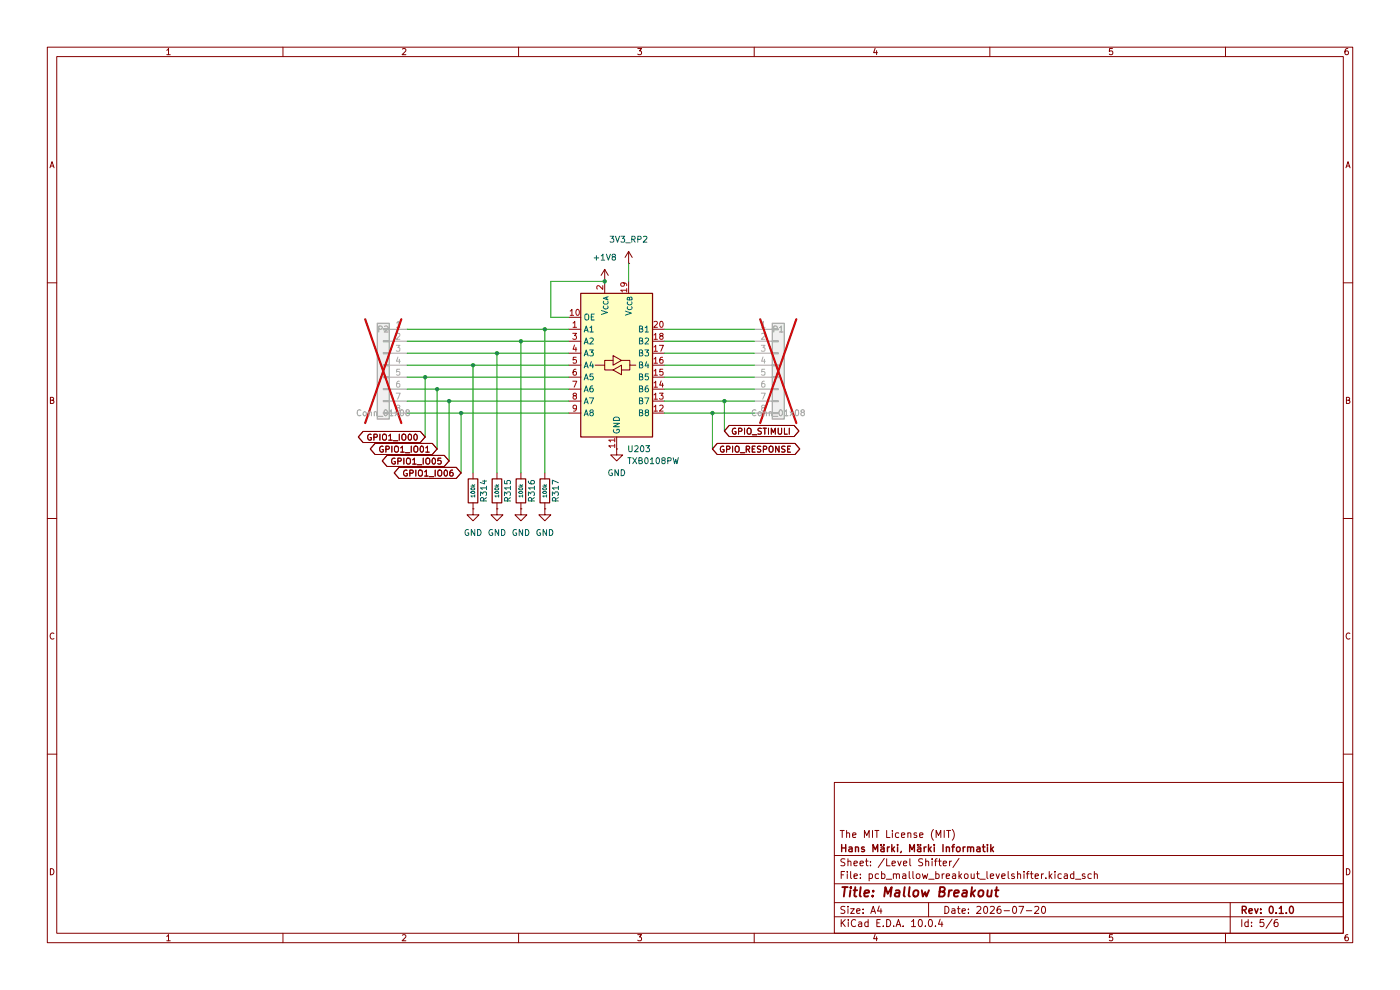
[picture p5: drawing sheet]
(kicad_sch
 (version 20260306)
 (generator "eeschema")
 (generator_version "10.0")
 (paper "A4")
 (title_block
  (title "Mallow Breakout")
  (date "2026-07-20")
  (rev "0.1.0")
  (company "Hans Märki, Märki Informatik")
  (comment 1 "The MIT License (MIT)"))
 (lib_symbols
  (symbol "00_project_library:3V3_RP2"
   (power global)
   (pin_numbers (hide yes))
   (pin_names
    (offset 0) (hide yes)) (exclude_from_sim no) (in_bom yes) (on_board yes)
   (in_pos_files yes)
   (duplicate_pin_numbers_are_jumpers no)
   (property "Reference" "#PWR" (at 0 -3.81 0) (show_name no) (do_not_autoplace no) (hide yes) (effects (font (size 1.27 1.27))))
   (property "Value" "3V3_RP2" (at 0 3.556 0) (show_name no) (do_not_autoplace no) (effects (font (size 1.27 1.27))))
   (property "Footprint" "" (at 0 0 0) (show_name no) (do_not_autoplace no) (hide yes) (effects (font (size 1.27 1.27))))
   (property "Datasheet" "" (at 0 0 0) (show_name no) (do_not_autoplace no) (hide yes) (effects (font (size 1.27 1.27))))
   (property "Description" "" (at 0 0 0) (show_name no) (do_not_autoplace no) (hide yes) (effects (font (size 1.27 1.27))))
   (symbol "3V3_RP2_0_1"
    (polyline (pts (xy -0.762 1.27) (xy 0 2.54)) (stroke (width 0) (type default)) (fill (type none)))
    (polyline (pts (xy 0 2.54) (xy 0.762 1.27)) (stroke (width 0) (type default)) (fill (type none)))
    (polyline (pts (xy 0 0) (xy 0 2.54)) (stroke (width 0) (type default)) (fill (type none))))
   (symbol "3V3_RP2_1_1"
    (pin power_in line (at 0 0 90) (length 0) (name "" (effects (font (size 1.27 1.27)))) (number "1" (effects (font (size 1.27 1.27))))))
   (embedded_fonts no))
  (symbol "Connector_Generic:Conn_01x08"
   (pin_names
    (offset 1.016) (hide yes)) (exclude_from_sim no) (in_bom yes) (on_board yes)
   (in_pos_files yes)
   (duplicate_pin_numbers_are_jumpers no)
   (property "Reference" "J" (at 0 10.16 0) (show_name no) (do_not_autoplace no) (effects (font (size 1.27 1.27))))
   (property "Value" "Conn_01x08" (at 0 -12.7 0) (show_name no) (do_not_autoplace no) (effects (font (size 1.27 1.27))))
   (property "Footprint" "" (at 0 0 0) (show_name no) (do_not_autoplace no) (hide yes) (effects (font (size 1.27 1.27))))
   (property "Datasheet" "" (at 0 0 0) (show_name no) (do_not_autoplace no) (hide yes) (effects (font (size 1.27 1.27))))
   (property "Description" "Generic connector, single row, 01x08, script generated (kicad-library-utils/schlib/autogen/connector/)" (at 0 0 0) (show_name no) (do_not_autoplace no) (hide yes) (effects (font (size 1.27 1.27))))
   (symbol "Conn_01x08_1_1"
    (rectangle (start -1.27 8.89) (end 1.27 -11.43) (stroke (width 0.254) (type default)) (fill (type background)))
    (rectangle (start -1.27 7.747) (end 0 7.493) (stroke (width 0.1524) (type default)) (fill (type none)))
    (rectangle (start -1.27 5.207) (end 0 4.953) (stroke (width 0.1524) (type default)) (fill (type none)))
    (rectangle (start -1.27 2.667) (end 0 2.413) (stroke (width 0.1524) (type default)) (fill (type none)))
    (rectangle (start -1.27 0.127) (end 0 -0.127) (stroke (width 0.1524) (type default)) (fill (type none)))
    (rectangle (start -1.27 -2.413) (end 0 -2.667) (stroke (width 0.1524) (type default)) (fill (type none)))
    (rectangle (start -1.27 -4.953) (end 0 -5.207) (stroke (width 0.1524) (type default)) (fill (type none)))
    (rectangle (start -1.27 -7.493) (end 0 -7.747) (stroke (width 0.1524) (type default)) (fill (type none)))
    (rectangle (start -1.27 -10.033) (end 0 -10.287) (stroke (width 0.1524) (type default)) (fill (type none)))
    (pin passive line (at -5.08 7.62 0) (length 3.81) (name "Pin_1" (effects (font (size 1.27 1.27)))) (number "1" (effects (font (size 1.27 1.27)))))
    (pin passive line (at -5.08 5.08 0) (length 3.81) (name "Pin_2" (effects (font (size 1.27 1.27)))) (number "2" (effects (font (size 1.27 1.27)))))
    (pin passive line (at -5.08 2.54 0) (length 3.81) (name "Pin_3" (effects (font (size 1.27 1.27)))) (number "3" (effects (font (size 1.27 1.27)))))
    (pin passive line (at -5.08 0 0) (length 3.81) (name "Pin_4" (effects (font (size 1.27 1.27)))) (number "4" (effects (font (size 1.27 1.27)))))
    (pin passive line (at -5.08 -2.54 0) (length 3.81) (name "Pin_5" (effects (font (size 1.27 1.27)))) (number "5" (effects (font (size 1.27 1.27)))))
    (pin passive line (at -5.08 -5.08 0) (length 3.81) (name "Pin_6" (effects (font (size 1.27 1.27)))) (number "6" (effects (font (size 1.27 1.27)))))
    (pin passive line (at -5.08 -7.62 0) (length 3.81) (name "Pin_7" (effects (font (size 1.27 1.27)))) (number "7" (effects (font (size 1.27 1.27)))))
    (pin passive line (at -5.08 -10.16 0) (length 3.81) (name "Pin_8" (effects (font (size 1.27 1.27)))) (number "8" (effects (font (size 1.27 1.27))))))
   (embedded_fonts no))
  (symbol "Device:R"
   (pin_numbers (hide yes))
   (pin_names
    (offset 0)) (exclude_from_sim no) (in_bom yes) (on_board yes)
   (in_pos_files yes)
   (duplicate_pin_numbers_are_jumpers no)
   (property "Reference" "R" (at 2.032 0 90) (show_name no) (do_not_autoplace no) (effects (font (size 1.27 1.27))))
   (property "Value" "R" (at 0 0 90) (show_name no) (do_not_autoplace no) (effects (font (size 1.27 1.27))))
   (property "Footprint" "" (at -1.778 0 90) (show_name no) (do_not_autoplace no) (hide yes) (effects (font (size 1.27 1.27))))
   (property "Datasheet" "" (at 0 0 0) (show_name no) (do_not_autoplace no) (hide yes) (effects (font (size 1.27 1.27))))
   (property "Description" "Resistor" (at 0 0 0) (show_name no) (do_not_autoplace no) (hide yes) (effects (font (size 1.27 1.27))))
   (symbol "R_0_1"
    (rectangle (start -1.016 -2.54) (end 1.016 2.54) (stroke (width 0.254) (type default)) (fill (type none))))
   (symbol "R_1_1"
    (pin passive line (at 0 3.81 270) (length 1.27) (name "" (effects (font (size 1.27 1.27)))) (number "1" (effects (font (size 1.27 1.27)))))
    (pin passive line (at 0 -3.81 90) (length 1.27) (name "" (effects (font (size 1.27 1.27)))) (number "2" (effects (font (size 1.27 1.27))))))
   (embedded_fonts no))
  (symbol "Logic_LevelTranslator:TXB0108PW" (exclude_from_sim no) (in_bom yes) (on_board yes)
   (in_pos_files yes)
   (duplicate_pin_numbers_are_jumpers no)
   (property "Reference" "U" (at -6.35 16.51 0) (show_name no) (do_not_autoplace no) (effects (font (size 1.27 1.27))))
   (property "Value" "TXB0108PW" (at 3.81 16.51 0) (show_name no) (do_not_autoplace no) (effects (font (size 1.27 1.27)) (justify left)))
   (property "Footprint" "Package_SO:TSSOP-20_4.4x6.5mm_P0.65mm" (at 0 -19.05 0) (show_name no) (do_not_autoplace no) (hide yes) (effects (font (size 1.27 1.27))))
   (property "Datasheet" "http://www.ti.com/lit/ds/symlink/txb0108.pdf" (at 0 -2.54 0) (show_name no) (do_not_autoplace no) (hide yes) (effects (font (size 1.27 1.27))))
   (property "Description" "8-Bit Bidirectional Voltage-Level Translator, Auto Direction Sensing and ±15-kV ESD Protection, 1.2 - 3.6V APort, 1.65 - 5.5V BPort, TSSOP-20" (at 0 0 0) (show_name no) (do_not_autoplace no) (hide yes) (effects (font (size 1.27 1.27))))
   (symbol "TXB0108PW_0_1"
    (rectangle (start -7.62 15.24) (end 7.62 -15.24) (stroke (width 0.254) (type default)) (fill (type background)))
    (polyline (pts (xy -2.54 0) (xy -2.54 1.016) (xy -0.762 1.016)) (stroke (width 0) (type default)) (fill (type none)))
    (polyline (pts (xy -0.762 -1.016) (xy -2.54 -1.016) (xy -2.54 0) (xy -4.572 0)) (stroke (width 0) (type default)) (fill (type none)))
    (polyline (pts (xy -0.762 -1.016) (xy 1.016 0) (xy 1.016 -2.032) (xy -0.762 -1.016)) (stroke (width 0) (type default)) (fill (type none)))
    (polyline (pts (xy 1.016 1.016) (xy -0.762 0) (xy -0.762 2.032) (xy 1.016 1.016)) (stroke (width 0) (type default)) (fill (type none)))
    (polyline (pts (xy 1.016 1.016) (xy 2.794 1.016) (xy 2.794 0) (xy 4.064 0)) (stroke (width 0) (type default)) (fill (type none)))
    (polyline (pts (xy 2.794 0) (xy 2.794 -1.016) (xy 1.016 -1.016)) (stroke (width 0) (type default)) (fill (type none))))
   (symbol "TXB0108PW_1_1"
    (pin bidirectional line (at -10.16 7.62 0) (length 2.54) (name "A1" (effects (font (size 1.27 1.27)))) (number "1" (effects (font (size 1.27 1.27)))))
    (pin power_in line (at -2.54 17.78 270) (length 2.54) (name "V_{CCA}" (effects (font (size 1.27 1.27)))) (number "2" (effects (font (size 1.27 1.27)))))
    (pin bidirectional line (at -10.16 5.08 0) (length 2.54) (name "A2" (effects (font (size 1.27 1.27)))) (number "3" (effects (font (size 1.27 1.27)))))
    (pin bidirectional line (at -10.16 2.54 0) (length 2.54) (name "A3" (effects (font (size 1.27 1.27)))) (number "4" (effects (font (size 1.27 1.27)))))
    (pin bidirectional line (at -10.16 0 0) (length 2.54) (name "A4" (effects (font (size 1.27 1.27)))) (number "5" (effects (font (size 1.27 1.27)))))
    (pin bidirectional line (at -10.16 -2.54 0) (length 2.54) (name "A5" (effects (font (size 1.27 1.27)))) (number "6" (effects (font (size 1.27 1.27)))))
    (pin bidirectional line (at -10.16 -5.08 0) (length 2.54) (name "A6" (effects (font (size 1.27 1.27)))) (number "7" (effects (font (size 1.27 1.27)))))
    (pin bidirectional line (at -10.16 -7.62 0) (length 2.54) (name "A7" (effects (font (size 1.27 1.27)))) (number "8" (effects (font (size 1.27 1.27)))))
    (pin bidirectional line (at -10.16 -10.16 0) (length 2.54) (name "A8" (effects (font (size 1.27 1.27)))) (number "9" (effects (font (size 1.27 1.27)))))
    (pin input line (at -10.16 10.16 0) (length 2.54) (name "OE" (effects (font (size 1.27 1.27)))) (number "10" (effects (font (size 1.27 1.27)))))
    (pin power_in line (at 0 -17.78 90) (length 2.54) (name "GND" (effects (font (size 1.27 1.27)))) (number "11" (effects (font (size 1.27 1.27)))))
    (pin bidirectional line (at 10.16 -10.16 180) (length 2.54) (name "B8" (effects (font (size 1.27 1.27)))) (number "12" (effects (font (size 1.27 1.27)))))
    (pin bidirectional line (at 10.16 -7.62 180) (length 2.54) (name "B7" (effects (font (size 1.27 1.27)))) (number "13" (effects (font (size 1.27 1.27)))))
    (pin bidirectional line (at 10.16 -5.08 180) (length 2.54) (name "B6" (effects (font (size 1.27 1.27)))) (number "14" (effects (font (size 1.27 1.27)))))
    (pin bidirectional line (at 10.16 -2.54 180) (length 2.54) (name "B5" (effects (font (size 1.27 1.27)))) (number "15" (effects (font (size 1.27 1.27)))))
    (pin bidirectional line (at 10.16 0 180) (length 2.54) (name "B4" (effects (font (size 1.27 1.27)))) (number "16" (effects (font (size 1.27 1.27)))))
    (pin bidirectional line (at 10.16 2.54 180) (length 2.54) (name "B3" (effects (font (size 1.27 1.27)))) (number "17" (effects (font (size 1.27 1.27)))))
    (pin bidirectional line (at 10.16 5.08 180) (length 2.54) (name "B2" (effects (font (size 1.27 1.27)))) (number "18" (effects (font (size 1.27 1.27)))))
    (pin power_in line (at 2.54 17.78 270) (length 2.54) (name "V_{CCB}" (effects (font (size 1.27 1.27)))) (number "19" (effects (font (size 1.27 1.27)))))
    (pin bidirectional line (at 10.16 7.62 180) (length 2.54) (name "B1" (effects (font (size 1.27 1.27)))) (number "20" (effects (font (size 1.27 1.27))))))
   (embedded_fonts no))
  (symbol "power:+1V8"
   (power global)
   (pin_numbers (hide yes))
   (pin_names
    (offset 0) (hide yes)) (exclude_from_sim no) (in_bom yes) (on_board yes)
   (in_pos_files yes)
   (duplicate_pin_numbers_are_jumpers no)
   (property "Reference" "#PWR" (at 0 -3.81 0) (show_name no) (do_not_autoplace no) (hide yes) (effects (font (size 1.27 1.27))))
   (property "Value" "+1V8" (at 0 3.556 0) (show_name no) (do_not_autoplace no) (effects (font (size 1.27 1.27))))
   (property "Footprint" "" (at 0 0 0) (show_name no) (do_not_autoplace no) (hide yes) (effects (font (size 1.27 1.27))))
   (property "Datasheet" "" (at 0 0 0) (show_name no) (do_not_autoplace no) (hide yes) (effects (font (size 1.27 1.27))))
   (property "Description" "Power symbol creates a global label with name \"+1V8\"" (at 0 0 0) (show_name no) (do_not_autoplace no) (hide yes) (effects (font (size 1.27 1.27))))
   (symbol "+1V8_0_1"
    (polyline (pts (xy -0.762 1.27) (xy 0 2.54)) (stroke (width 0) (type default)) (fill (type none)))
    (polyline (pts (xy 0 2.54) (xy 0.762 1.27)) (stroke (width 0) (type default)) (fill (type none)))
    (polyline (pts (xy 0 0) (xy 0 2.54)) (stroke (width 0) (type default)) (fill (type none))))
   (symbol "+1V8_1_1"
    (pin power_in line (at 0 0 90) (length 0) (name "" (effects (font (size 1.27 1.27)))) (number "1" (effects (font (size 1.27 1.27))))))
   (embedded_fonts no))
  (symbol "power:GND"
   (power global)
   (pin_numbers (hide yes))
   (pin_names
    (offset 0) (hide yes)) (exclude_from_sim no) (in_bom yes) (on_board yes)
   (in_pos_files yes)
   (duplicate_pin_numbers_are_jumpers no)
   (property "Reference" "#PWR" (at 0 -6.35 0) (show_name no) (do_not_autoplace no) (hide yes) (effects (font (size 1.27 1.27))))
   (property "Value" "GND" (at 0 -3.81 0) (show_name no) (do_not_autoplace no) (effects (font (size 1.27 1.27))))
   (property "Footprint" "" (at 0 0 0) (show_name no) (do_not_autoplace no) (hide yes) (effects (font (size 1.27 1.27))))
   (property "Datasheet" "" (at 0 0 0) (show_name no) (do_not_autoplace no) (hide yes) (effects (font (size 1.27 1.27))))
   (property "Description" "Power symbol creates a global label with name \"GND\" , ground" (at 0 0 0) (show_name no) (do_not_autoplace no) (hide yes) (effects (font (size 1.27 1.27))))
   (symbol "GND_0_1"
    (polyline (pts (xy 0 0) (xy 0 -1.27) (xy 1.27 -1.27) (xy 0 -2.54) (xy -1.27 -1.27) (xy 0 -1.27)) (stroke (width 0) (type default)) (fill (type none))))
   (symbol "GND_1_1"
    (pin power_in line (at 0 0 270) (length 0) (name "" (effects (font (size 1.27 1.27)))) (number "1" (effects (font (size 1.27 1.27))))))
   (embedded_fonts no)))
 (junction
  (at 110.49 72.39)
  (diameter 0)
  (color 0 0 0 0))
 (junction
  (at 90.17 80.01)
  (diameter 0)
  (color 0 0 0 0))
 (junction
  (at 105.41 74.93)
  (diameter 0)
  (color 0 0 0 0))
 (junction
  (at 151.13 87.63)
  (diameter 0)
  (color 0 0 0 0))
 (junction
  (at 153.67 85.09)
  (diameter 0)
  (color 0 0 0 0))
 (junction
  (at 115.57 69.85)
  (diameter 0)
  (color 0 0 0 0))
 (junction
  (at 97.79 87.63)
  (diameter 0)
  (color 0 0 0 0))
 (junction
  (at 95.25 85.09)
  (diameter 0)
  (color 0 0 0 0))
 (junction
  (at 128.27 59.69)
  (diameter 0)
  (color 0 0 0 0))
 (junction
  (at 100.33 77.47)
  (diameter 0)
  (color 0 0 0 0))
 (junction
  (at 92.71 82.55)
  (diameter 0)
  (color 0 0 0 0))
 (wire
  (pts (xy 151.13 87.63) (xy 160.02 87.63))
  (stroke (width 0) (type default)))
 (wire
  (pts (xy 95.25 85.09) (xy 95.25 97.79))
  (stroke (width 0) (type default)))
 (wire
  (pts (xy 95.25 85.09) (xy 120.65 85.09))
  (stroke (width 0) (type default)))
 (wire
  (pts (xy 153.67 85.09) (xy 153.67 91.44))
  (stroke (width 0) (type default)))
 (wire
  (pts (xy 140.97 72.39) (xy 160.02 72.39))
  (stroke (width 0) (type default)))
 (wire
  (pts (xy 115.57 69.85) (xy 115.57 100.33))
  (stroke (width 0) (type default)))
 (wire
  (pts (xy 151.13 87.63) (xy 151.13 95.25))
  (stroke (width 0) (type default)))
 (wire
  (pts (xy 97.79 87.63) (xy 120.65 87.63))
  (stroke (width 0) (type default)))
 (wire
  (pts (xy 110.49 72.39) (xy 120.65 72.39))
  (stroke (width 0) (type default)))
 (wire
  (pts (xy 110.49 72.39) (xy 110.49 100.33))
  (stroke (width 0) (type default)))
 (wire
  (pts (xy 100.33 77.47) (xy 120.65 77.47))
  (stroke (width 0) (type default)))
 (wire
  (pts (xy 86.36 85.09) (xy 95.25 85.09))
  (stroke (width 0) (type default)))
 (wire
  (pts (xy 140.97 85.09) (xy 153.67 85.09))
  (stroke (width 0) (type default)))
 (wire
  (pts (xy 86.36 80.01) (xy 90.17 80.01))
  (stroke (width 0) (type default)))
 (wire
  (pts (xy 86.36 82.55) (xy 92.71 82.55))
  (stroke (width 0) (type default)))
 (wire
  (pts (xy 133.35 55.88) (xy 133.35 59.69))
  (stroke (width 0) (type default)))
 (wire
  (pts (xy 92.71 82.55) (xy 120.65 82.55))
  (stroke (width 0) (type default)))
 (wire
  (pts (xy 153.67 85.09) (xy 160.02 85.09))
  (stroke (width 0) (type default)))
 (wire
  (pts (xy 140.97 87.63) (xy 151.13 87.63))
  (stroke (width 0) (type default)))
 (wire
  (pts (xy 100.33 77.47) (xy 100.33 100.33))
  (stroke (width 0) (type default)))
 (wire
  (pts (xy 140.97 82.55) (xy 160.02 82.55))
  (stroke (width 0) (type default)))
 (wire
  (pts (xy 140.97 80.01) (xy 160.02 80.01))
  (stroke (width 0) (type default)))
 (wire
  (pts (xy 105.41 100.33) (xy 105.41 74.93))
  (stroke (width 0) (type default)))
 (wire
  (pts (xy 86.36 77.47) (xy 100.33 77.47))
  (stroke (width 0) (type default)))
 (wire
  (pts (xy 90.17 80.01) (xy 120.65 80.01))
  (stroke (width 0) (type default)))
 (wire
  (pts (xy 92.71 82.55) (xy 92.71 95.25))
  (stroke (width 0) (type default)))
 (wire
  (pts (xy 140.97 74.93) (xy 160.02 74.93))
  (stroke (width 0) (type default)))
 (wire
  (pts (xy 140.97 69.85) (xy 160.02 69.85))
  (stroke (width 0) (type default)))
 (wire
  (pts (xy 86.36 87.63) (xy 97.79 87.63))
  (stroke (width 0) (type default)))
 (wire
  (pts (xy 105.41 74.93) (xy 120.65 74.93))
  (stroke (width 0) (type default)))
 (wire
  (pts (xy 116.84 67.31) (xy 116.84 59.69))
  (stroke (width 0) (type default)))
 (wire
  (pts (xy 86.36 72.39) (xy 110.49 72.39))
  (stroke (width 0) (type default)))
 (wire
  (pts (xy 90.17 92.71) (xy 90.17 80.01))
  (stroke (width 0) (type default)))
 (wire
  (pts (xy 116.84 67.31) (xy 120.65 67.31))
  (stroke (width 0) (type default)))
 (wire
  (pts (xy 86.36 69.85) (xy 115.57 69.85))
  (stroke (width 0) (type default)))
 (wire
  (pts (xy 86.36 74.93) (xy 105.41 74.93))
  (stroke (width 0) (type default)))
 (wire
  (pts (xy 116.84 59.69) (xy 128.27 59.69))
  (stroke (width 0) (type default)))
 (wire
  (pts (xy 140.97 77.47) (xy 160.02 77.47))
  (stroke (width 0) (type default)))
 (wire
  (pts (xy 97.79 87.63) (xy 97.79 100.33))
  (stroke (width 0) (type default)))
 (wire
  (pts (xy 115.57 69.85) (xy 120.65 69.85))
  (stroke (width 0) (type default)))
 (global_label "GPIO_RESPONSE"
  (shape bidirectional)
  (at 151.13 95.25 0)
  (effects (font (size 1.27 1.27)) (justify left))
  (property "Intersheetrefs" "${INTERSHEET_REFS}" (at 536.6213 327.66 0) (hide yes) (show_name no) (do_not_autoplace no) (effects (font (size 1.27 1.27)) (justify right))))
 (global_label "GPIO1_IO06"
  (shape bidirectional)
  (at 97.79 100.33 180)
  (effects (font (size 1.27 1.27)) (justify right))
  (property "Intersheetrefs" "${INTERSHEET_REFS}" (at 483.2813 332.74 0) (hide yes) (show_name no) (do_not_autoplace no) (effects (font (size 1.27 1.27)) (justify right))))
 (global_label "GPIO1_IO00"
  (shape bidirectional)
  (at 90.17 92.71 180)
  (fields_autoplaced yes)
  (effects (font (size 1.27 1.27)) (justify right))
  (property "Intersheetrefs" "${INTERSHEET_REFS}" (at 66.7212 92.71 0) (hide yes) (show_name no) (do_not_autoplace no) (effects (font (size 1.27 1.27)) (justify right))))
 (global_label "GPIO1_IO01"
  (shape bidirectional)
  (at 92.71 95.25 180)
  (effects (font (size 1.27 1.27)) (justify right))
  (property "Intersheetrefs" "${INTERSHEET_REFS}" (at 478.2013 327.66 0) (hide yes) (show_name no) (do_not_autoplace no) (effects (font (size 1.27 1.27)) (justify right))))
 (global_label "GPIO1_IO05"
  (shape bidirectional)
  (at 95.25 97.79 180)
  (effects (font (size 1.27 1.27)) (justify right))
  (property "Intersheetrefs" "${INTERSHEET_REFS}" (at 480.7413 330.2 0) (hide yes) (show_name no) (do_not_autoplace no) (effects (font (size 1.27 1.27)) (justify right))))
 (global_label "GPIO_STIMULI"
  (shape bidirectional)
  (at 153.67 91.44 0)
  (effects (font (size 1.27 1.27)) (justify left))
  (property "Intersheetrefs" "${INTERSHEET_REFS}" (at 539.1613 323.85 0) (hide yes) (show_name no) (do_not_autoplace no) (effects (font (size 1.27 1.27)) (justify right))))
 (symbol
  (lib_id "power:+1V8")
  (at 128.27 59.69 0)
  (unit 1)
  (body_style 1)
  (exclude_from_sim no)
  (in_bom yes)
  (on_board yes)
  (in_pos_files yes)
  (dnp no)
  (fields_autoplaced yes)
  (property "Reference" "#PWR0210" (at 128.27 63.5 0) (hide yes) (show_name no) (do_not_autoplace no) (effects (font (size 1.27 1.27))))
  (property "Value" "+1V8" (at 128.27 54.61 0) (show_name no) (do_not_autoplace no) (effects (font (size 1.27 1.27))))
  (property "Footprint" "" (at 128.27 59.69 0) (hide yes) (show_name no) (do_not_autoplace no) (effects (font (size 1.27 1.27))))
  (property "Datasheet" "" (at 128.27 59.69 0) (hide yes) (show_name no) (do_not_autoplace no) (effects (font (size 1.27 1.27))))
  (property "Description" "Power symbol creates a global label with name \"+1V8\"" (at 128.27 59.69 0) (hide yes) (show_name no) (do_not_autoplace no) (effects (font (size 1.27 1.27))))
  (pin "1"))
 (symbol
  (lib_id "Connector_Generic:Conn_01x08")
  (at 81.28 77.47 0)
  (mirror y)
  (unit 1)
  (body_style 1)
  (exclude_from_sim no)
  (in_bom yes)
  (on_board yes)
  (in_pos_files yes)
  (dnp yes)
  (property "Reference" "P2" (at 81.28 69.85 0) (show_name no) (do_not_autoplace no) (effects (font (size 1.27 1.27))))
  (property "Value" "Conn_01x08" (at 81.28 87.63 0) (show_name no) (do_not_autoplace no) (effects (font (size 1.27 1.27))))
  (property "Footprint" "Connector_PinHeader_2.54mm:PinHeader_1x08_P2.54mm_Vertical" (at 81.28 77.47 0) (hide yes) (show_name no) (do_not_autoplace no) (effects (font (size 1.27 1.27))))
  (property "Datasheet" "" (at 81.28 77.47 0) (hide yes) (show_name no) (do_not_autoplace no) (effects (font (size 1.27 1.27))))
  (property "Description" "Generic connector, single row, 01x08, script generated (kicad-library-utils/schlib/autogen/connector/)" (at 81.28 77.47 0) (hide yes) (show_name no) (do_not_autoplace no) (effects (font (size 1.27 1.27))))
  (pin "1")
  (pin "2")
  (pin "3")
  (pin "4")
  (pin "6")
  (pin "5")
  (pin "8")
  (pin "7"))
 (symbol
  (lib_id "Logic_LevelTranslator:TXB0108PW")
  (at 130.81 77.47 0)
  (unit 1)
  (body_style 1)
  (exclude_from_sim no)
  (in_bom yes)
  (on_board yes)
  (in_pos_files yes)
  (dnp no)
  (fields_autoplaced yes)
  (property "Reference" "U203" (at 132.9533 95.25 0) (show_name no) (do_not_autoplace no) (effects (font (size 1.27 1.27)) (justify left)))
  (property "Value" "TXB0108PW" (at 132.9533 97.79 0) (show_name no) (do_not_autoplace no) (effects (font (size 1.27 1.27)) (justify left)))
  (property "Footprint" "Package_SO:TSSOP-20_4.4x6.5mm_P0.65mm" (at 130.81 96.52 0) (hide yes) (show_name no) (do_not_autoplace no) (effects (font (size 1.27 1.27))))
  (property "Datasheet" "http://www.ti.com/lit/ds/symlink/txb0108.pdf" (at 130.81 80.01 0) (hide yes) (show_name no) (do_not_autoplace no) (effects (font (size 1.27 1.27))))
  (property "Description" "8-Bit Bidirectional Voltage-Level Translator, Auto Direction Sensing and ±15-kV ESD Protection, 1.2 - 3.6V APort, 1.65 - 5.5V BPort, TSSOP-20" (at 130.81 77.47 0) (hide yes) (show_name no) (do_not_autoplace no) (effects (font (size 1.27 1.27))))
  (property "JLC" "C53406" (at 130.81 77.47 0) (hide yes) (show_name no) (do_not_autoplace no) (effects (font (size 1.27 1.27))))
  (pin "4")
  (pin "12")
  (pin "19")
  (pin "15")
  (pin "1")
  (pin "3")
  (pin "2")
  (pin "5")
  (pin "14")
  (pin "18")
  (pin "8")
  (pin "10")
  (pin "20")
  (pin "16")
  (pin "9")
  (pin "13")
  (pin "6")
  (pin "7")
  (pin "17")
  (pin "11"))
 (symbol
  (lib_id "power:GND")
  (at 105.41 107.95 0)
  (unit 1)
  (body_style 1)
  (exclude_from_sim no)
  (in_bom yes)
  (on_board yes)
  (in_pos_files yes)
  (dnp no)
  (fields_autoplaced yes)
  (property "Reference" "#PWR01320" (at 105.41 114.3 0) (hide yes) (show_name no) (do_not_autoplace no) (effects (font (size 1.27 1.27))))
  (property "Value" "GND" (at 105.41 113.03 0) (show_name no) (do_not_autoplace no) (effects (font (size 1.27 1.27))))
  (property "Footprint" "" (at 105.41 107.95 0) (hide yes) (show_name no) (do_not_autoplace no) (effects (font (size 1.27 1.27))))
  (property "Datasheet" "" (at 105.41 107.95 0) (hide yes) (show_name no) (do_not_autoplace no) (effects (font (size 1.27 1.27))))
  (property "Description" "Power symbol creates a global label with name \"GND\" , ground" (at 105.41 107.95 0) (hide yes) (show_name no) (do_not_autoplace no) (effects (font (size 1.27 1.27))))
  (pin "1"))
 (symbol
  (lib_id "power:GND")
  (at 115.57 107.95 0)
  (unit 1)
  (body_style 1)
  (exclude_from_sim no)
  (in_bom yes)
  (on_board yes)
  (in_pos_files yes)
  (dnp no)
  (fields_autoplaced yes)
  (property "Reference" "#PWR01322" (at 115.57 114.3 0) (hide yes) (show_name no) (do_not_autoplace no) (effects (font (size 1.27 1.27))))
  (property "Value" "GND" (at 115.57 113.03 0) (show_name no) (do_not_autoplace no) (effects (font (size 1.27 1.27))))
  (property "Footprint" "" (at 115.57 107.95 0) (hide yes) (show_name no) (do_not_autoplace no) (effects (font (size 1.27 1.27))))
  (property "Datasheet" "" (at 115.57 107.95 0) (hide yes) (show_name no) (do_not_autoplace no) (effects (font (size 1.27 1.27))))
  (property "Description" "Power symbol creates a global label with name \"GND\" , ground" (at 115.57 107.95 0) (hide yes) (show_name no) (do_not_autoplace no) (effects (font (size 1.27 1.27))))
  (pin "1"))
 (symbol
  (lib_id "power:GND")
  (at 130.81 95.25 0)
  (unit 1)
  (body_style 1)
  (exclude_from_sim no)
  (in_bom yes)
  (on_board yes)
  (in_pos_files yes)
  (dnp no)
  (fields_autoplaced yes)
  (property "Reference" "#PWR01313" (at 130.81 101.6 0) (hide yes) (show_name no) (do_not_autoplace no) (effects (font (size 1.27 1.27))))
  (property "Value" "GND" (at 130.81 100.33 0) (show_name no) (do_not_autoplace no) (effects (font (size 1.27 1.27))))
  (property "Footprint" "" (at 130.81 95.25 0) (hide yes) (show_name no) (do_not_autoplace no) (effects (font (size 1.27 1.27))))
  (property "Datasheet" "" (at 130.81 95.25 0) (hide yes) (show_name no) (do_not_autoplace no) (effects (font (size 1.27 1.27))))
  (property "Description" "Power symbol creates a global label with name \"GND\" , ground" (at 130.81 95.25 0) (hide yes) (show_name no) (do_not_autoplace no) (effects (font (size 1.27 1.27))))
  (pin "1"))
 (symbol
  (lib_id "Device:R")
  (at 115.57 104.14 180)
  (unit 1)
  (body_style 1)
  (exclude_from_sim no)
  (in_bom yes)
  (on_board yes)
  (in_pos_files yes)
  (dnp no)
  (property "Reference" "R317" (at 117.856 104.14 90) (show_name no) (do_not_autoplace no) (effects (font (size 1.27 1.27))))
  (property "Value" "100k" (at 115.57 104.14 90) (show_name no) (do_not_autoplace no) (effects (font (size 0.8 0.8))))
  (property "Footprint" "Resistor_SMD:R_0805_2012Metric" (at 117.348 104.14 90) (hide yes) (show_name no) (do_not_autoplace no) (effects (font (size 1.27 1.27))))
  (property "Datasheet" "" (at 115.57 104.14 0) (hide yes) (show_name no) (do_not_autoplace no) (effects (font (size 1.27 1.27))))
  (property "Description" "" (at 115.57 104.14 0) (hide yes) (show_name no) (do_not_autoplace no) (effects (font (size 1.27 1.27))))
  (pin "1")
  (pin "2"))
 (symbol
  (lib_id "power:GND")
  (at 110.49 107.95 0)
  (unit 1)
  (body_style 1)
  (exclude_from_sim no)
  (in_bom yes)
  (on_board yes)
  (in_pos_files yes)
  (dnp no)
  (fields_autoplaced yes)
  (property "Reference" "#PWR01321" (at 110.49 114.3 0) (hide yes) (show_name no) (do_not_autoplace no) (effects (font (size 1.27 1.27))))
  (property "Value" "GND" (at 110.49 113.03 0) (show_name no) (do_not_autoplace no) (effects (font (size 1.27 1.27))))
  (property "Footprint" "" (at 110.49 107.95 0) (hide yes) (show_name no) (do_not_autoplace no) (effects (font (size 1.27 1.27))))
  (property "Datasheet" "" (at 110.49 107.95 0) (hide yes) (show_name no) (do_not_autoplace no) (effects (font (size 1.27 1.27))))
  (property "Description" "Power symbol creates a global label with name \"GND\" , ground" (at 110.49 107.95 0) (hide yes) (show_name no) (do_not_autoplace no) (effects (font (size 1.27 1.27))))
  (pin "1"))
 (symbol
  (lib_id "Device:R")
  (at 110.49 104.14 180)
  (unit 1)
  (body_style 1)
  (exclude_from_sim no)
  (in_bom yes)
  (on_board yes)
  (in_pos_files yes)
  (dnp no)
  (property "Reference" "R316" (at 112.776 104.14 90) (show_name no) (do_not_autoplace no) (effects (font (size 1.27 1.27))))
  (property "Value" "100k" (at 110.49 104.14 90) (show_name no) (do_not_autoplace no) (effects (font (size 0.8 0.8))))
  (property "Footprint" "Resistor_SMD:R_0805_2012Metric" (at 112.268 104.14 90) (hide yes) (show_name no) (do_not_autoplace no) (effects (font (size 1.27 1.27))))
  (property "Datasheet" "" (at 110.49 104.14 0) (hide yes) (show_name no) (do_not_autoplace no) (effects (font (size 1.27 1.27))))
  (property "Description" "" (at 110.49 104.14 0) (hide yes) (show_name no) (do_not_autoplace no) (effects (font (size 1.27 1.27))))
  (pin "1")
  (pin "2"))
 (symbol
  (lib_id "Device:R")
  (at 105.41 104.14 180)
  (unit 1)
  (body_style 1)
  (exclude_from_sim no)
  (in_bom yes)
  (on_board yes)
  (in_pos_files yes)
  (dnp no)
  (property "Reference" "R315" (at 107.696 104.14 90) (show_name no) (do_not_autoplace no) (effects (font (size 1.27 1.27))))
  (property "Value" "100k" (at 105.41 104.14 90) (show_name no) (do_not_autoplace no) (effects (font (size 0.8 0.8))))
  (property "Footprint" "Resistor_SMD:R_0805_2012Metric" (at 107.188 104.14 90) (hide yes) (show_name no) (do_not_autoplace no) (effects (font (size 1.27 1.27))))
  (property "Datasheet" "" (at 105.41 104.14 0) (hide yes) (show_name no) (do_not_autoplace no) (effects (font (size 1.27 1.27))))
  (property "Description" "" (at 105.41 104.14 0) (hide yes) (show_name no) (do_not_autoplace no) (effects (font (size 1.27 1.27))))
  (pin "1")
  (pin "2"))
 (symbol
  (lib_id "power:GND")
  (at 100.33 107.95 0)
  (unit 1)
  (body_style 1)
  (exclude_from_sim no)
  (in_bom yes)
  (on_board yes)
  (in_pos_files yes)
  (dnp no)
  (fields_autoplaced yes)
  (property "Reference" "#PWR01319" (at 100.33 114.3 0) (hide yes) (show_name no) (do_not_autoplace no) (effects (font (size 1.27 1.27))))
  (property "Value" "GND" (at 100.33 113.03 0) (show_name no) (do_not_autoplace no) (effects (font (size 1.27 1.27))))
  (property "Footprint" "" (at 100.33 107.95 0) (hide yes) (show_name no) (do_not_autoplace no) (effects (font (size 1.27 1.27))))
  (property "Datasheet" "" (at 100.33 107.95 0) (hide yes) (show_name no) (do_not_autoplace no) (effects (font (size 1.27 1.27))))
  (property "Description" "Power symbol creates a global label with name \"GND\" , ground" (at 100.33 107.95 0) (hide yes) (show_name no) (do_not_autoplace no) (effects (font (size 1.27 1.27))))
  (pin "1"))
 (symbol
  (lib_id "Device:R")
  (at 100.33 104.14 180)
  (unit 1)
  (body_style 1)
  (exclude_from_sim no)
  (in_bom yes)
  (on_board yes)
  (in_pos_files yes)
  (dnp no)
  (property "Reference" "R314" (at 102.616 104.14 90) (show_name no) (do_not_autoplace no) (effects (font (size 1.27 1.27))))
  (property "Value" "100k" (at 100.33 104.14 90) (show_name no) (do_not_autoplace no) (effects (font (size 0.8 0.8))))
  (property "Footprint" "Resistor_SMD:R_0805_2012Metric" (at 102.108 104.14 90) (hide yes) (show_name no) (do_not_autoplace no) (effects (font (size 1.27 1.27))))
  (property "Datasheet" "" (at 100.33 104.14 0) (hide yes) (show_name no) (do_not_autoplace no) (effects (font (size 1.27 1.27))))
  (property "Description" "" (at 100.33 104.14 0) (hide yes) (show_name no) (do_not_autoplace no) (effects (font (size 1.27 1.27))))
  (pin "1")
  (pin "2"))
 (symbol
  (lib_id "Connector_Generic:Conn_01x08")
  (at 165.1 77.47 0)
  (unit 1)
  (body_style 1)
  (exclude_from_sim no)
  (in_bom yes)
  (on_board yes)
  (in_pos_files yes)
  (dnp yes)
  (property "Reference" "P1" (at 165.1 69.85 0) (show_name no) (do_not_autoplace no) (effects (font (size 1.27 1.27))))
  (property "Value" "Conn_01x08" (at 165.1 87.63 0) (show_name no) (do_not_autoplace no) (effects (font (size 1.27 1.27))))
  (property "Footprint" "Connector_PinHeader_2.54mm:PinHeader_1x08_P2.54mm_Vertical" (at 165.1 77.47 0) (hide yes) (show_name no) (do_not_autoplace no) (effects (font (size 1.27 1.27))))
  (property "Datasheet" "" (at 165.1 77.47 0) (hide yes) (show_name no) (do_not_autoplace no) (effects (font (size 1.27 1.27))))
  (property "Description" "Generic connector, single row, 01x08, script generated (kicad-library-utils/schlib/autogen/connector/)" (at 165.1 77.47 0) (hide yes) (show_name no) (do_not_autoplace no) (effects (font (size 1.27 1.27))))
  (pin "1")
  (pin "2")
  (pin "3")
  (pin "4")
  (pin "6")
  (pin "5")
  (pin "8")
  (pin "7"))
 (symbol
  (lib_id "00_project_library:3V3_RP2")
  (at 133.35 55.88 0)
  (unit 1)
  (body_style 1)
  (exclude_from_sim no)
  (in_bom yes)
  (on_board yes)
  (in_pos_files yes)
  (dnp no)
  (fields_autoplaced yes)
  (property "Reference" "#PWR0209" (at 133.35 59.69 0) (hide yes) (show_name no) (do_not_autoplace no) (effects (font (size 1.27 1.27))))
  (property "Value" "3V3_RP2" (at 133.35 50.8 0) (show_name no) (do_not_autoplace no) (effects (font (size 1.27 1.27))))
  (property "Footprint" "" (at 133.35 55.88 0) (hide yes) (show_name no) (do_not_autoplace no) (effects (font (size 1.27 1.27))))
  (property "Datasheet" "" (at 133.35 55.88 0) (hide yes) (show_name no) (do_not_autoplace no) (effects (font (size 1.27 1.27))))
  (property "Description" "" (at 133.35 55.88 0) (hide yes) (show_name no) (do_not_autoplace no) (effects (font (size 1.27 1.27))))
  (pin "1")))
